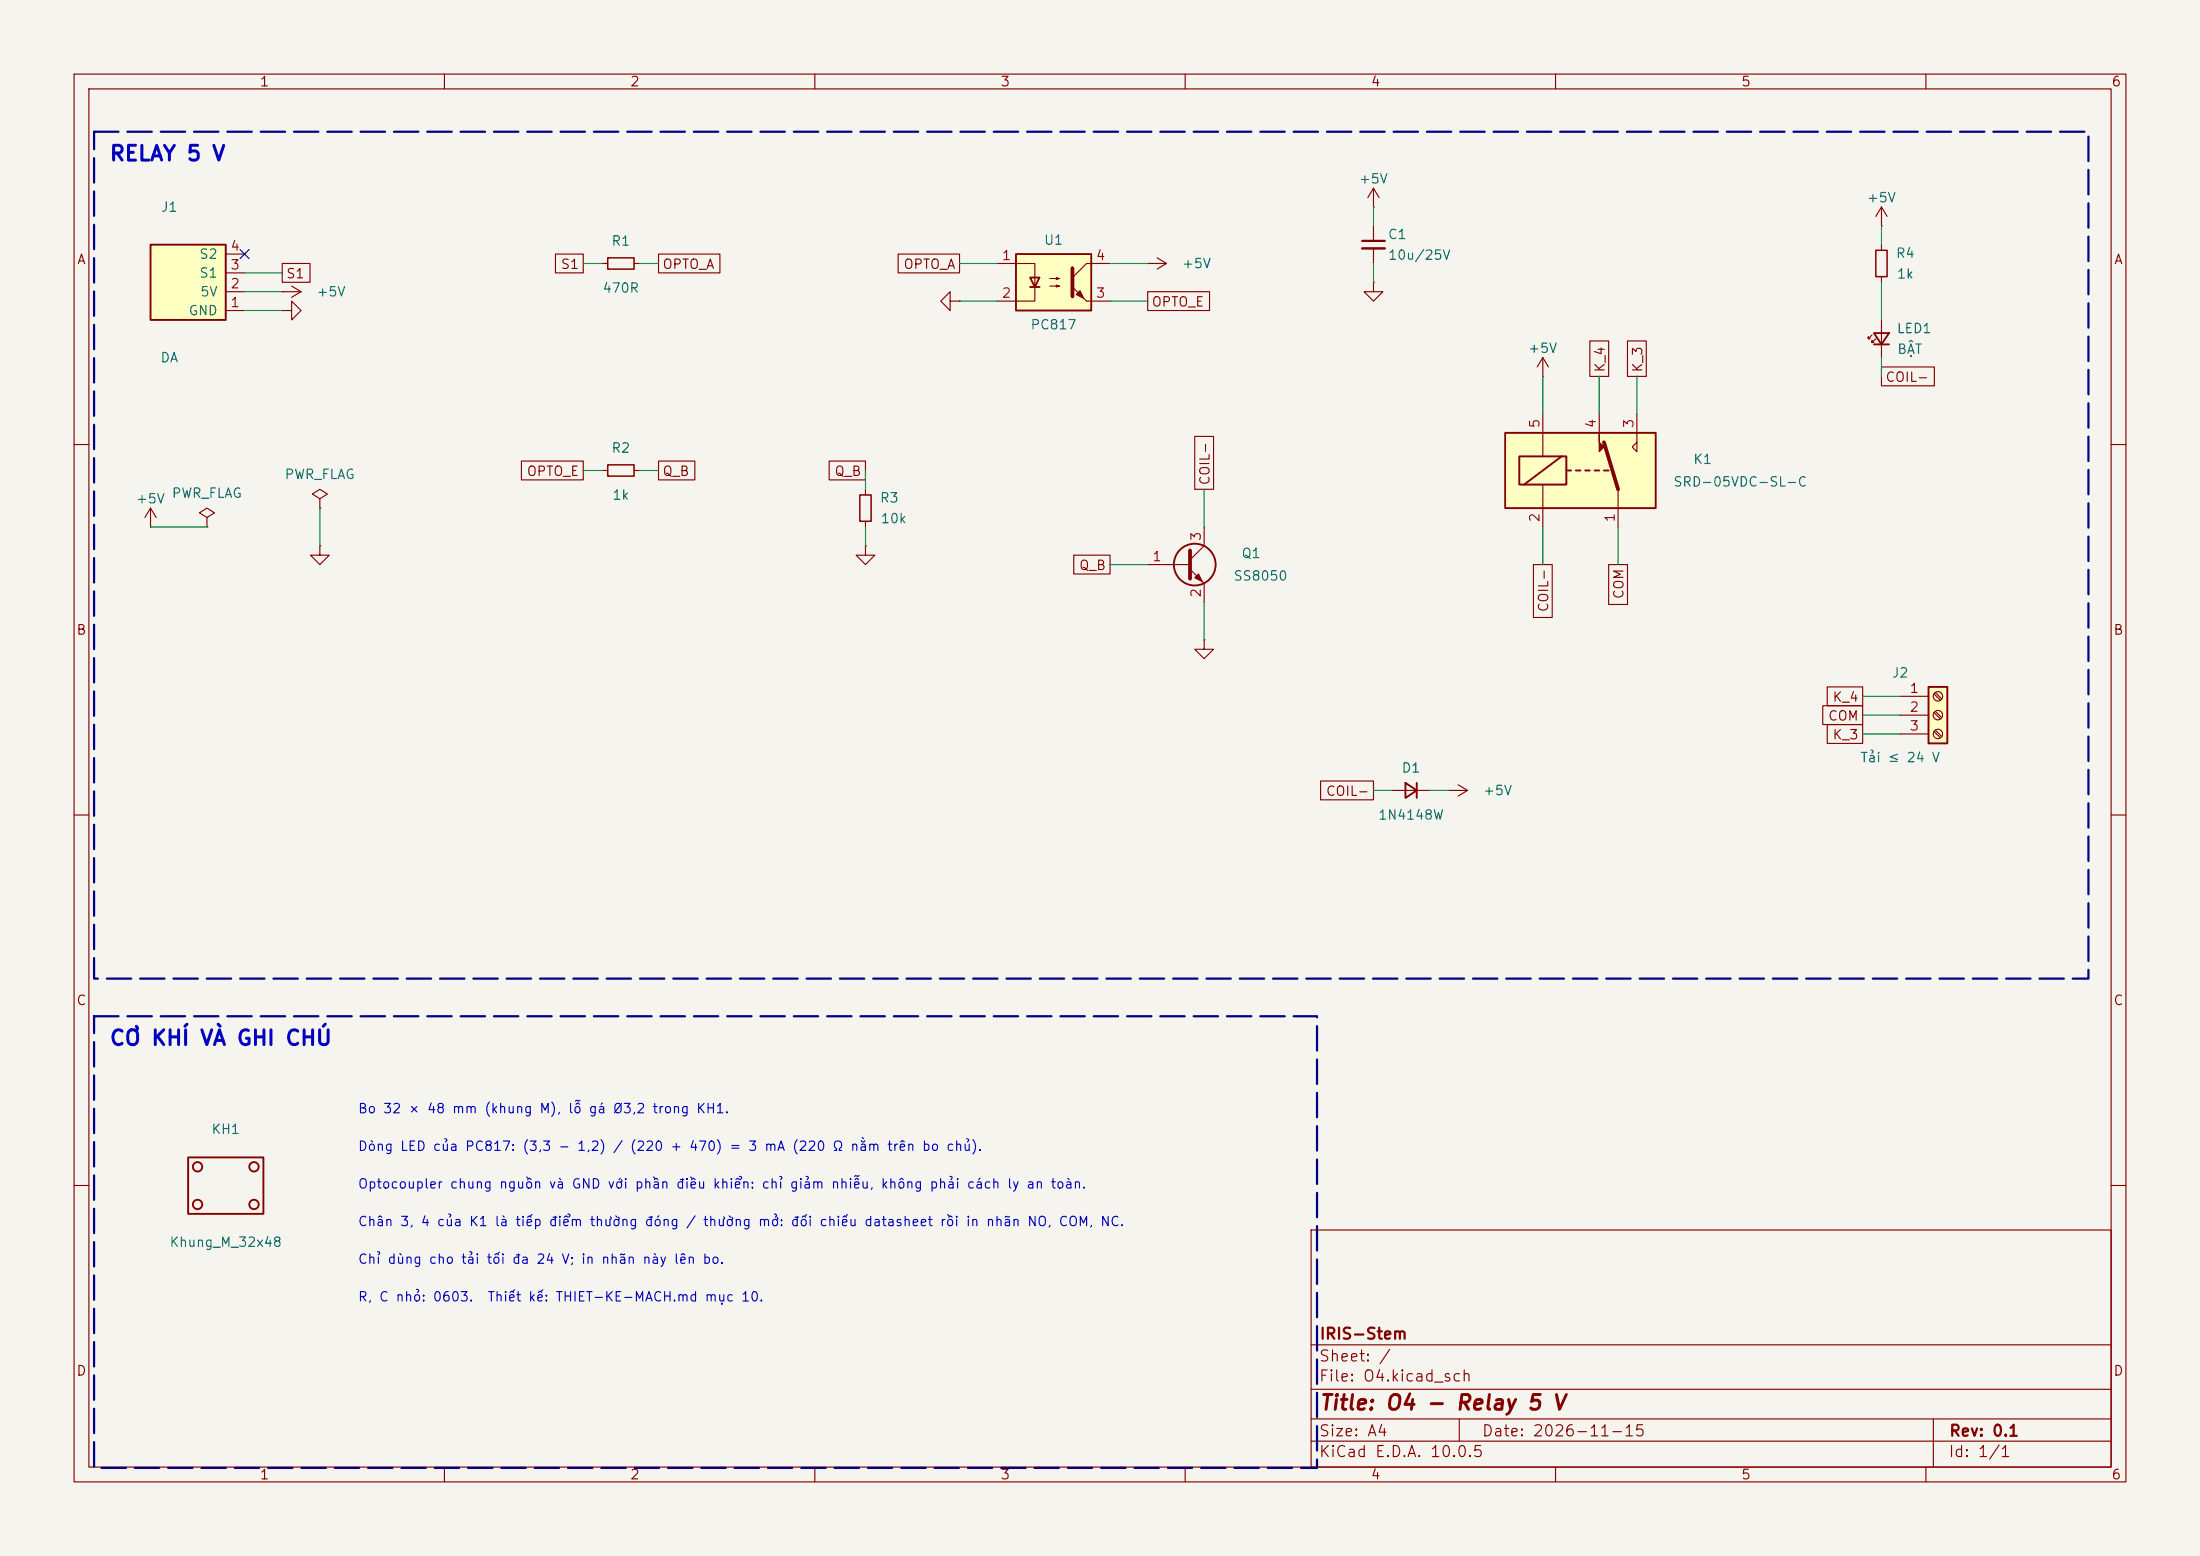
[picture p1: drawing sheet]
<svg xmlns="http://www.w3.org/2000/svg" width="297mm" height="210mm" viewBox="0 0 297 210" stroke-linecap="round" stroke-linejoin="round" font-family="sans-serif">
<path d="M0 0h297v210h-297z" fill="#f5f4ef" stroke="#f5f4ef" stroke-width=".14"/>
<g fill="none" stroke="#840000" stroke-width=".15">
<path d="M10 10h277v190h-277zM12 12h273v186h-273zM60 10v2M110 10v2M160 10v2M210 10v2M260 10v2M252.7 45.2l-.5 .5v-.2v.2h.3M253.2 45.7l-.5 .5v-.2v.2h.3M254 43.2v5.1M10 60h2M285 60h2"/>
<path d="M10 110h2M285 110h2M10 160h2M177 166h108v32h-108zM285 160h2M60 198v2M110 198v2M160 198v2M177 194.5h108M177 191.5h108M177 187.5h108M177 181.5h108"/>
<path d="M197 191.5v3M210 198v2M260 198v2M261 191.5v6.5"/>
</g>
<path d="M253 45h2l-1 1.5zM253 46.5h2" fill="none" stroke="#840000" stroke-width=".25"/>
<path d="M203.2 58.4h20.3v10.2h-20.3z" fill="#ffffc2"/>
<path d="M208.3 50.8h.1M208.3 48.3v2.5M208.3 55.9v5.7M208.3 48.3l-.8 1.2M208.3 48.3l.7 1.2M215.9 55.9v2.5M221 55.9v5.1l-.7-.7 .7-.6M208.3 65.4v5.7M218.4 66v5.1" fill="none" stroke="#840000" stroke-width=".15"/>
<path d="M203.2 58.4h20.3v10.2h-20.3zM205.1 61.6h6.4v3.8h-6.4zM210.8 61.6l-5.1 3.8M211.5 63.5h.6M212.7 63.5h.7M214 63.5h.6M215.3 63.5h.6M216.5 63.5h.7" fill="none" stroke="#840000" stroke-width=".25"/>
<path d="M216.5 59.7l1.9 6.3" fill="none" stroke="#840000" stroke-width=".51"/>
<path d="M215.9 58.4v1.3l.6 .6-.6 .7z" fill="#840000" stroke="#840000" stroke-width=".15"/>
<path d="M137.2 34.3h10.1v7.6h-10.1z" fill="#ffffc2"/>
<g fill="none" stroke="#840000" stroke-width=".25">
<path d="M137.2 34.3h10.1v7.6h-10.1zM139.1 37.5h1.2l-.6 1.2zM139.1 38.7h1.2"/>
<circle cx="161.3" cy="76.2" r="2.82"/>
</g>
<g fill="none" stroke="#840000" stroke-width=".15">
<path d="M134.6 35.6h5.1v5h-5.1M141.7 37.6h1.3l-.4 .1v-.2l.4 .1M141.7 38.6h1.3l-.4 .1v-.2l.4 .1M149.9 35.6h-3.2l-1.9 1.9M154.9 35.6h.1M154.9 35.6h2.6M156.2 34.8l1.3 .8M157.5 35.6l-1.3 .7M185.4 38.1v1.3h1.3l-1.3 1.2-1.3-1.2h1.3M185.4 38.1h.1M185.4 27.9h.1M185.4 25.4v2.5"/>
<path d="M185.4 30.5v2M185.4 33.5v2.1M185.4 25.4l-.7 1.3M185.4 25.4l.8 1.3M254 30.5h.1M254 27.9l-.8 1.3M254 27.9l.8 1.3M254 27.9v2.6M254 33v.8M254 37.3v.8M146.7 40.6h3.2M154.9 76.2h5.8"/>
<path d="M160.7 76.8l1.9 1.9v2.6M162.6 71.1v2.6l-1.9 1.9M162.6 86.4v1.2h1.2l-1.2 1.3-1.3-1.3h1.3M162.6 86.4h.1"/>
</g>
<path d="M144.8 36.2v3.8M160.7 74.3v3.8" fill="none" stroke="#840000" stroke-width=".51"/>
<g fill="#840000" stroke="#840000" stroke-width=".15">
<path d="M145.3 39.8l.5-.6 .5 1.1z"/>
<path d="M144.8 38.7l1.9 1.9z"/>
<path d="M161.8 77.5l.5 1-1-.5z"/>
</g>
<path d="M253.2 33.8h1.6v3.5h-1.6z" fill="none" stroke="#840000" stroke-width=".2"/>
<path d="M183.9 32.5h3" fill="none" stroke="#840000" stroke-width=".3"/>
<path d="M183.9 33.5h3" fill="none" stroke="#840000" stroke-width=".33"/>
<path d="M20.3 33h10.2v10.2h-10.2z" fill="#ffffc2"/>
<path d="M20.3 33h10.2v10.2h-10.2zM189.7 105.7l1.6 1-1.6 1zM191.3 105.7v2" fill="none" stroke="#840000" stroke-width=".25"/>
<path d="M30.5 39.4h2.5M30.5 36.8h2.5M30.5 34.3h2.5M30.5 41.9h2.5M188 106.7h5M195.6 106.7h.1M195.6 106.7h2.5M196.8 105.9l1.3 .8M198.1 106.7l-1.3 .7" fill="none" stroke="#840000" stroke-width=".15"/>
<path d="M260.3 92.7h2.6v7.6h-2.6z" fill="#ffffc2"/>
<g fill="none" stroke="#840000" stroke-width=".25">
<path d="M260.3 92.7h2.6v7.6h-2.6zM25.4 156.2h10.2v7.6h-10.2z"/>
<circle cx="26.7" cy="157.5" r=".63"/>
<circle cx="34.3" cy="157.5" r=".63"/>
<circle cx="26.7" cy="162.6" r=".63"/>
<circle cx="34.3" cy="162.6" r=".63"/>
</g>
<g fill="none" stroke="#840000" stroke-width=".15">
<path d="M38.1 39.4h.1M38.1 35.6h3.8v2.5h-3.8zM38.1 39.4h2.5M39.4 38.6l1.2 .8M40.6 39.4l-1.2 .7M75 34.3h3.7v2.5h-3.7zM81.3 35.6h.7M85.6 35.6h.8M88.9 34.3h8.3v2.5h-8.3zM121.3 34.3h8.2v2.5h-8.2zM154.9 39.4h8.4v2.5h-8.4zM38.1 41.9h1.3v-1.3l1.2 1.3-1.2 1.3v-1.3"/>
<path d="M38.1 41.9h.1M128.3 40.6v-1.2l-1.3 1.2 1.3 1.3v-1.3h1.2M129.5 40.6h.1M161.3 58.9h2.5v7.1h-2.5zM214.6 46h2.6v4.8h-2.6zM219.7 46h2.6v4.8h-2.6zM254 49.5h7.1v2.6h-7.1zM20.3 71.1h.1M20.3 68.6l-.7 1.3M20.3 68.6l.8 1.3M20.3 68.6v2.5M27.9 69.9l1.1-.7-1.1-.6-1 .6 1 .7v1.2"/>
<path d="M27.9 71.1h.1M43.2 67.3l1-.6-1-.7-1 .7 1 .6v1.3M43.2 68.6h.1M43.2 73.7v1.2h1.2l-1.2 1.3-1.3-1.3h1.3M43.2 73.7h.1M70.4 62.2h8.3v2.6h-8.3zM81.3 63.5h.7M85.6 63.5h.8M88.9 62.2h4.9v2.6h-4.9zM111.9 62.2h4.9v2.6h-4.9zM116.8 73.7v1.2h1.3l-1.3 1.3-1.2-1.3h1.2M116.8 73.7h.1"/>
<path d="M116.8 66v.8M116.8 70.4v.7M145 74.9h4.9v2.6h-4.9zM207 76.2h2.6v7.1h-2.6zM217.2 76.2h2.5v5.4h-2.5zM246.1 95.2h5.4v2.6h-5.4zM246.7 97.8h4.8v2.5h-4.8zM246.7 92.7h4.8v2.6h-4.8zM256.5 94h3.8M256.5 96.5h3.8M256.5 99.1h3.8M261.1 93.6l.9 .9"/>
<path d="M261.1 96.2l.9 .8M261.1 98.7l.9 .9M261.3 93.5l.8 .8M261.3 96l.8 .9M261.3 98.6l.8 .8M178.3 105.4h7.1v2.6h-7.1z"/>
<circle cx="261.6" cy="99.1" r=".63"/>
<circle cx="261.6" cy="96.5" r=".63"/>
<circle cx="261.6" cy="94" r=".63"/>
</g>
<path d="M82 34.8h3.6v1.5h-3.6zM82 62.7h3.6v1.6h-3.6zM116.1 66.8h1.5v3.6h-1.5z" fill="none" stroke="#840000" stroke-width=".2"/>
<g fill="none" stroke="#009600" stroke-width=".15">
<path d="M33 39.4h5.1M33 36.8h5.1M78.7 35.6h2.6M86.4 35.6h2.5M129.5 35.6h5.1M149.9 35.6h5M185.4 27.9v2.6M185.4 35.6v2.5M254 30.5v2.5M254 38.1v5.1M33 41.9h5.1M129.5 40.6h5.1"/>
<path d="M149.9 40.6h5M208.3 50.8v5.1M215.9 50.8v5.1M221 50.8v5.1M254 48.3v2.5M20.3 71.1h7.6M43.2 68.6v5.1M78.7 63.5h2.6M86.4 63.5h2.5M116.8 63.5v2.5M116.8 71.1v2.6M149.9 76.2h5"/>
<path d="M162.6 66v5.1M208.3 71.1v5.1M218.4 71.1v5.1M162.6 81.3v5.1M251.5 94h5M251.5 96.5h5M251.5 99.1h5M185.4 106.7h2.6M193 106.7h2.6"/>
</g>
<path d="M32.4 33.7l1.2 1.2M33.6 33.7l-1.2 1.2" fill="none" stroke="#000084" stroke-width=".15"/>
<path d="M12.7 17.8h269.2v114.3h-269.2zM12.7 137.2h165.1v60.9h-165.1z" fill="none" stroke="#000084" stroke-width=".3" stroke-dasharray="3.3 1.2"/>
<g font-size="2" fill="#0000c2">
<text x="14.7" y="22.2">RELAY 5 V</text>
<text x="14.7" y="141.6">CƠ KHÍ VÀ GHI CHÚ</text>
</g>
<text font-size="2" fill="#840000" x="178" y="190.8">Title: O4 - Relay 5 V</text>
<g font-size="1.5" fill="#840000">
<text x="178" y="184.1">Sheet: /</text>
<text x="178" y="181.1">IRIS-Stem</text>
<text x="178" y="186.8">File: O4.kicad_sch</text>
<text x="178" y="197">KiCad E.D.A. 10.0.5</text>
<text x="178" y="194.2">Size: A4</text>
<text x="200" y="194.2">Date: 2026-11-15</text>
<text x="263" y="197">Id: 1/1</text>
<text x="263" y="194.2">Rev: 0.1</text>
</g>
<g font-size="1.3" fill="#840000">
<text x="35" y="12">1</text>
<text x="85" y="12">2</text>
<text x="135" y="12">3</text>
<text x="185" y="12">4</text>
<text x="235" y="12">5</text>
<text x="285" y="12">6</text>
<text x="10.3" y="36">A</text>
<text x="285.3" y="36">A</text>
<text x="38.5" y="37.9">S1</text>
<text x="75.6" y="36.6">S1</text>
<text x="89.3" y="36.6">OPTO_A</text>
<text x="121.9" y="36.6">OPTO_A</text>
<text x="155.4" y="41.7">OPTO_E</text>
<text x="217" y="50.4" transform="rotate(-90 217 50.4)">K_4</text>
<text x="222" y="50.4" transform="rotate(-90 222 50.4)">K_3</text>
<text x="254.4" y="51.9">COIL-</text>
<text x="71" y="64.6">OPTO_E</text>
<text x="89.3" y="64.6">Q_B</text>
<text x="112.6" y="64.6">Q_B</text>
<text x="163.6" y="65.6" transform="rotate(-90 163.6 65.6)">COIL-</text>
<text x="145.6" y="77.3">Q_B</text>
<text x="209.3" y="82.7" transform="rotate(-90 209.3 82.7)">COIL-</text>
<text x="219.5" y="81" transform="rotate(-90 219.5 81)">COM</text>
<text x="10.2" y="86">B</text>
<text x="285.2" y="86">B</text>
<text x="247.3" y="95">K_4</text>
<text x="246.7" y="97.6">COM</text>
<text x="247.3" y="100.1">K_3</text>
<text x="178.9" y="107.7">COIL-</text>
<text x="10.2" y="136">C</text>
<text x="285.2" y="136">C</text>
<text x="10.2" y="186">D</text>
<text x="285.2" y="186">D</text>
<text x="35" y="200">1</text>
<text x="85" y="200">2</text>
<text x="135" y="200">3</text>
<text x="185" y="200">4</text>
<text x="235" y="200">5</text>
<text x="285" y="200">6</text>
</g>
<g font-size="1.3" fill="#006464">
<text x="21.6" y="28.9">J1</text>
<text x="183.4" y="25.1">+5V</text>
<text x="251.9" y="27.6">+5V</text>
<text x="26.8" y="35.3">S2</text>
<text x="82.5" y="33.5">R1</text>
<text x="140.8" y="33.3">U1</text>
<text x="187.3" y="32.6">C1</text>
<text x="187.3" y="35.4">10u/25V</text>
<text x="255.9" y="35.1">R4</text>
<text x="26.8" y="37.8">S1</text>
<text x="26.9" y="40.3">5V</text>
<text x="42.6" y="40.3">+5V</text>
<text x="81.2" y="39.8">470R</text>
<text x="159.5" y="36.5">+5V</text>
<text x="256" y="37.9">1k</text>
<text x="25.4" y="42.9">GND</text>
<text x="139" y="44.8">PC817</text>
<text x="206.2" y="48">+5V</text>
<text x="256" y="45.3">LED1</text>
<text x="21.6" y="49.2">DA</text>
<text x="256" y="48.1">BẬT</text>
<text x="38.3" y="65">PWR_FLAG</text>
<text x="82.5" y="61.4">R2</text>
<text x="225.8" y="66">SRD-05VDC-SL-C</text>
<text x="228.5" y="62.9">K1</text>
<text x="18.3" y="68.3">+5V</text>
<text x="23.1" y="67.5">PWR_FLAG</text>
<text x="82.6" y="67.8">1k</text>
<text x="118.7" y="68.1">R3</text>
<text x="118.8" y="70.9">10k</text>
<text x="167.5" y="75.6">Q1</text>
<text x="166.4" y="78.7">SS8050</text>
<text x="255.3" y="91.8">J2</text>
<text x="189.1" y="104.6">D1</text>
<text x="200.1" y="107.6">+5V</text>
<text x="251.1" y="103.2">Tải ≤ 24 V</text>
<text x="186" y="110.9">1N4148W</text>
<text x="28.4" y="153.4">KH1</text>
<text x="22.8" y="168.6">Khung_M_32x48</text>
</g>
<g font-size="1.3" fill="#a90000">
<text x="31" y="34.2">4</text>
<text x="135.2" y="35.4">1</text>
<text x="147.9" y="35.4">4</text>
<text x="31" y="41.8">1</text>
<text x="31" y="39.2">2</text>
<text x="31" y="36.7">3</text>
<text x="135.2" y="40.5">2</text>
<text x="147.9" y="40.5">3</text>
<text x="208.1" y="57.9" transform="rotate(-90 208.1 57.9)">5</text>
<text x="215.8" y="57.9" transform="rotate(-90 215.8 57.9)">4</text>
<text x="220.8" y="57.9" transform="rotate(-90 220.8 57.9)">3</text>
<text x="208.1" y="70.6" transform="rotate(-90 208.1 70.6)">2</text>
<text x="218.3" y="70.6" transform="rotate(-90 218.3 70.6)">1</text>
<text x="155.5" y="76.1">1</text>
<text x="162.4" y="73.1" transform="rotate(-90 162.4 73.1)">3</text>
<text x="162.4" y="80.7" transform="rotate(-90 162.4 80.7)">2</text>
<text x="257.7" y="93.8">1</text>
<text x="257.7" y="96.4">2</text>
<text x="257.7" y="98.9">3</text>
</g>
<g font-size="1.3" fill="#0000c2">
<text x="48.2" y="155.7">Dòng LED của PC817: (3,3 − 1,2) / (220 + 470) = 3 mA (220 Ω nằm trên bo chủ).</text>
<text x="48.2" y="150.6">Bo 32 × 48 mm (khung M), lỗ gá Ø3,2 trong KH1.</text>
<text x="48.2" y="160.7">Optocoupler chung nguồn và GND với phần điều khiển: chỉ giảm nhiễu, không phải cách ly an toàn.</text>
<text x="48.2" y="165.8">Chân 3, 4 của K1 là tiếp điểm thường đóng / thường mở: đối chiếu datasheet rồi in nhãn NO, COM, NC.</text>
<text x="48.2" y="170.9">Chỉ dùng cho tải tối đa 24 V; in nhãn này lên bo.</text>
<text x="48.2" y="176">R, C nhỏ: 0603.</text>
<text x="65.7" y="176">Thiết kế: THIET-KE-MACH.md mục 10.</text>
</g>
</svg>
